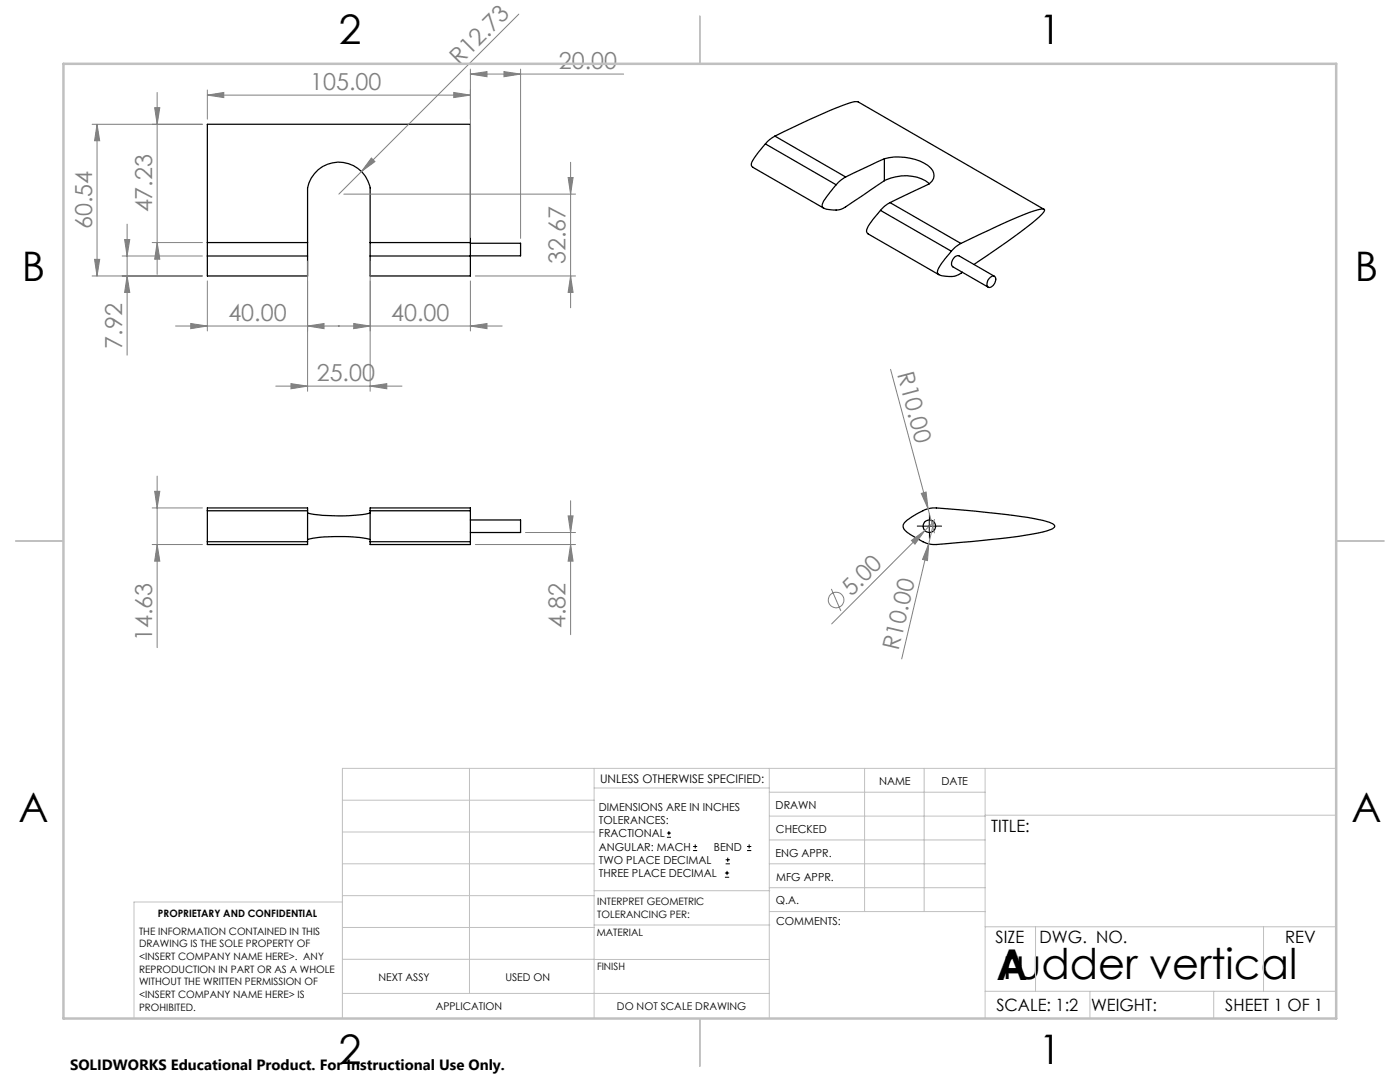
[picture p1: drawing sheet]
<svg xmlns="http://www.w3.org/2000/svg" width="279mm" height="216mm" viewBox="0 0 279 216" stroke-linecap="round" stroke-linejoin="round" font-family="sans-serif">
<g fill="none" stroke="#000" stroke-width=".25">
<path d="M150.3 33.4l14.1 8.2M152.8 28.7l-1.3 1.5a7.4 7.4 0 0 0-1.6 2.6l.4 .6M152.8 28.7l14.1 8.2M154.7 27.2l9.7-4.6a20.7 20.7 0 0 1 6.7-2.3l37.3 21.5M154.7 27.2l-1 .6-.9 .9M154.7 27.2l14.1 8.1M168.8 35.3l-1 .6-.9 1M176.5 36.1l-7.7 5.2a4.7 4.7 0 0 1-4.6 .1l-.1-.2a3.6 3.6 0 0 1 1.2-2.4l1.6-1.9M176.5 36.1a8.6 8.6 0 0 1 8.8 .4l.2 .2M176.5 31.7a10.6 10.6 0 0 1 9.2 1.8 1.97 1.97 0 0 1-.4 3.3l-7.7 3.6M176.5 31.7l-7.7 3.6M176.5 31.7v4.4"/>
<path d="M41.4 48.4v2.7M41.4 48.4v-23.6h52.5v23.6M41.4 51.1v4h20v-4M41.4 48.4h20M41.4 51.1h20M61.4 48.4v2.7M61.4 48.4v-9a6.3 6.3 0 0 1 6.2-7.1 6.3 6.3 0 0 1 6.3 7.1v9M73.9 48.4v2.7M73.9 51.1v4h20v-4M73.9 48.4h20M73.9 51.1h20M93.9 48.4v2.7"/>
<path d="M93.9 48.5h10v2.5h-10M175.7 42l-1.3 1.5a6.7 6.7 0 0 0-1.5 2.6l.3 .6 14.2 8.1M175.7 42l14.2 8.1M177.6 40.4l-1 .7-.9 .9M177.6 40.4l14.2 8.2M189.9 50.1l-1.3 1.5a7.2 7.2 0 0 0-1.5 2.7 1.47 1.47 0 0 0 1.5 .8 4 4 0 0 0 3.5-.8M191.8 48.6l-1 .6-.9 .9M191.8 48.6l7-3.3a42.1 42.1 0 0 1 9.2-3.6l.4 .1a1.11 1.11 0 0 1-.7 1.2l-4.4 3.5-8.9 6.3M197.7 55.3a.64 .64 0 0 1 .9-.1 .64 .64 0 0 1 0 .9 1.31 1.31 0 0 1-1.4 1.2 1.45 1.45 0 0 1 .5-2zM198.5 55.1l-7.1-4.1a1.46 1.46 0 0 0-1.3 2.2l7.1 4.1M41.4 101.9v6.2M41.4 108.1v.6h20v-.6"/>
<path d="M41.4 101.9v-.5h20v.5M41.4 108.1h20M41.4 101.9h20M61.4 101.9v6.2M61.4 107.7a32.2 32.2 0 0 1 12.5 0M61.4 102.3a32.8 32.8 0 0 0 12.5 0M73.9 101.9v6.2M73.9 108.1v.6h20v-.6M73.9 101.9v-.5h20v.5M73.9 108.1h20M73.9 101.9h20M93.9 101.9v6.2"/>
<path d="M93.9 103.8h10v2.5h-10M180.7 104.1a12.1 12.1 0 0 1 5.5-2.7l6 .4a110.5 110.5 0 0 1 16.7 2.3l1.2 .4a.49 .49 0 0 1 .4 .5 .49 .49 0 0 1-.4 .5 23.7 23.7 0 0 1-6.9 1.5l-9.2 1.1-7.1 .6a6.1 6.1 0 0 1-4-1.3 6.6 6.6 0 0 1-2.6-2.1 1.07 1.07 0 0 1 .4-1.2z"/>
<circle cx="185.5" cy="105" r="1.25"/>
</g>
<g fill="none" stroke="#808080" stroke-width=".2">
<path d="M31.4 18.5v36.3M41.4 19l3.3-.5v1zM41.4 18v5.8M41.4 19h52.5M90.6 18.5l3.3 .5-3.3 .5zM93.9 14.8l3.3-.5v1zM93.9 13.8v33.6M93.9 14.8h30.6M100.6 14.3l3.3 .5-3.3 .5zM103.5 2.8l-35.9 35.9M103.9 13.8v33.8M18.4 24.8h22"/>
<path d="M19.4 24.8l.5 3.3h-1zM19.4 24.8v30.3M30.9 21.5h1l-.5 3.3zM68.6 38.7h46.3M74.1 31.5l.7 .7-2.7 2zM113.4 35.4h1l-.5 3.3zM113.9 32.4v29M18.4 55.1h22M18.9 51.8h1l-.5 3.3zM24.4 51.1h16M24.9 47.8h1l-.5 3.3zM25.4 55.1l.5 3.2h-1z"/>
<path d="M25.4 44.7v26.2M30.4 48.4h10M31.4 48.4l.5 3.3h-1zM41.4 56.1v9.9M61.4 52.1v26M73.9 52.1v26M93.9 56.1v9.9M94.9 55.1h20M113.9 55.1l.5 3.2h-1zM35 65.1h65.2M38.1 64.6l3.3 .5-3.3 .5zM55 77h25.2"/>
<path d="M58.1 76.6l3.3 .4-3.3 .6zM61.4 65.1l3.3-.5v1zM70.6 64.6l3.3 .5-3.3 .5zM73.9 77l3.3-.4v1zM93.9 65.1l3.3-.5v1zM177.7 73.7l7.5 27.8M30.9 98h1l-.5 3.4zM31.4 95v34.2M113.9 99.9v26.7M183.9 98.5l.9-.3 .4 3.3zM30.4 101.4h10M30.4 108.7h10"/>
<path d="M31.4 108.7l.5 3.3h-1zM94.9 108.7h20M104.9 106.3h10M113.4 102.9h1l-.5 3.4zM113.9 108.7l.5 3.3h-1zM165.9 117.5l1.9 4.4M181.9 107.8l2.7-1.9-2 2.7zM184.6 105.9l-18.6 18.6M185.2 101.5l1.3 4.8M185.3 108.5l-.2 3.4-1-.3zM186.4 104.1l-1.8 1.8M186.5 103.6l-6.5 27.9"/>
<circle cx="166.9" cy="119.7" r="1.56"/>
</g>
<g fill="none" stroke="#000" stroke-width=".2">
<path d="M184.2 105h2.5M185.5 103.8v2.5M133.1 167.1h.8M133.1 166.2h.8M133.5 165.8v.9M138.3 169.7h.8M138.3 168.9h.8M138.7 168.5v.8M144.7 175h.8M144.7 174.2h.8M144.8 172.4h.9M144.8 171.6h.9"/>
<path d="M145.1 173.8v.8M145.2 171.1v.9M149.1 169.7h.8M149.1 168.9h.8M149.5 168.5v.8"/>
</g>
<path d="M184.2 105h-1.2M185.5 103.7v-1.2M185.5 106.2v1.3M186.7 105h1.3" fill="none" stroke="#000" stroke-width=".2" stroke-dasharray="15.2 1.3 1.3 1.3" stroke-linecap="butt"/>
<g fill="none" stroke="#c0c0c0" stroke-width=".2">
<path d="M68.3 159.7h50.3M93.7 153.3v44.9M118.6 153.3v49.9M118.6 157.2h34.9M153.5 153.3v49.9M153.5 158.1h43.1M172.5 153.3v28.6M184.4 153.3v28.6M196.6 153.3v49.9M266.7 153.3h-198.4v49.9M68.3 178.7h50.3M68.3 172.4h50.3"/>
<path d="M68.3 166h50.3M68.3 180h-41.6v23.2M118.6 177.7h35M153.5 167.6h43.1M153.5 162.8h43.1M153.5 172.4h43.1M153.5 177.1h43.1M196.6 162.7h70.1M68.3 198.2h85.2M68.3 191.4l85.2 .1M68.3 185.1h50.3M118.6 184.6h35"/>
<path d="M153.6 181.9h43M196.6 197.8h70.1M196.6 184.9h70.1M206.7 184.9v12.9M217.5 197.8v5.4M242.2 197.8v5.4M252.2 184.9v12.9"/>
</g>
<path d="M139.7 3.2v9.5M3.1 107.9h9.6M266.7 107.9h9.5M139.7 203.2v9.6" fill="none" stroke="#c0c0c0" stroke-width=".25"/>
<path d="M12.7 12.7h254v190.5h-254z" fill="none" stroke="#c0c0c0" stroke-width=".5"/>
<g fill="#808080">
<path d="M183.9 98.5l.9-.3 .4 3.3z"/>
<path d="M74.1 31.5l.7 .7-2.7 2z"/>
<path d="M181.9 107.8l2.7-1.9-2 2.7z"/>
<path d="M185.3 108.5l-.2 3.4-1-.3z"/>
<path d="M90.6 18.5l3.3 .5-3.3 .5zM41.4 19l3.3-.5v1zM100.6 14.3l3.3 .5-3.3 .5zM93.9 14.8l3.3-.5v1z"/>
<path d="M38.1 64.6l3.3 .5-3.3 .5zM61.4 65.1l3.3-.5v1zM70.6 64.6l3.3 .5-3.3 .5zM93.9 65.1l3.3-.5v1z"/>
<path d="M25.4 55.1l.5 3.2h-1zM24.9 47.8h1l-.5 3.3zM18.9 51.8h1l-.5 3.3zM19.4 24.8l.5 3.3h-1z"/>
<path d="M30.9 21.5h1l-.5 3.3zM31.4 48.4l.5 3.3h-1zM113.4 35.4h1l-.5 3.3zM113.9 55.1l.5 3.2h-1zM30.9 98h1l-.5 3.4zM31.4 108.7l.5 3.3h-1zM113.4 102.9h1l-.5 3.4zM113.9 108.7l.5 3.3h-1z"/>
<path d="M58.1 76.6l3.3 .4-3.3 .6zM73.9 77l3.3-.4v1z"/>
</g>
<g font-size="8.5">
<text x="198.9" y="195.5">A</text>
<text x="200.3" y="195.4">rudder vertical</text>
</g>
<g font-size="8.1">
<text x="67.6" y="8.9">2</text>
<text x="207.3" y="8.9">1</text>
<text x="4.4" y="56.2">B</text>
<text x="270.4" y="56.2">B</text>
<text x="3.7" y="164.1">A</text>
<text x="269.7" y="164.1">A</text>
<text x="67.6" y="212.4">2</text>
<text x="207.3" y="212.4">1</text>
</g>
<g font-size="4.7" fill="#808080">
<text x="61.9" y="17.9">105.00</text>
<text x="91.7" y="13.2" transform="rotate(-45 91.7 13.2)">R12.73</text>
<text x="111.5" y="13.8">20.00</text>
<text x="18.4" y="45.7" transform="rotate(-90 18.4 45.7)">60.54</text>
<text x="30.4" y="42.4" transform="rotate(-90 30.4 42.4)">47.23</text>
<text x="112.9" y="52.7" transform="rotate(-90 112.9 52.7)">32.67</text>
<text x="45.6" y="64">40.00</text>
<text x="78.1" y="64">40.00</text>
<text x="24.4" y="69.6" transform="rotate(-90 24.4 69.6)">7.92</text>
<text x="63.2" y="76">25.00</text>
<text x="179.1" y="74.7" transform="rotate(75 179.1 74.7)">R10.00</text>
<text x="169.9" y="119.1" transform="rotate(-45 169.9 119.1)">5.00</text>
<text x="112.9" y="125.3" transform="rotate(-90 112.9 125.3)">4.82</text>
<text x="30.4" y="127.9" transform="rotate(-90 30.4 127.9)">14.63</text>
<text x="179.3" y="130" transform="rotate(-77 179.3 130)">R10.00</text>
</g>
<g font-size="3.4">
<text x="197.8" y="166">TITLE:</text>
<text x="198.7" y="188.1">SIZE</text>
<text x="207.5" y="188.1">DWG. NO.</text>
<text x="256.5" y="188.2">REV</text>
<text x="198.8" y="201.7">SCALE: 1:2</text>
<text x="217.7" y="201.8">WEIGHT:</text>
<text x="244.5" y="201.7">SHEET 1 OF 1</text>
</g>
<text font-size="3" x="14" y="213.5">SOLIDWORKS Educational Product. For Instructional Use Only.</text>
<text font-size="2.4" x="119.8" y="156.2">UNLESS OTHERWISE SPECIFIED:</text>
<g font-size="2.2">
<text x="119.5" y="161.8">DIMENSIONS ARE IN INCHES</text>
<text x="154.8" y="161.4">DRAWN</text>
<text x="175.4" y="156.6">NAME</text>
<text x="187.9" y="156.7">DATE</text>
<text x="119.5" y="164.4">TOLERANCES:</text>
<text x="119.5" y="167.1">FRACTIONAL</text>
<text x="154.9" y="166.3">CHECKED</text>
<text x="119.5" y="169.7">ANGULAR: MACH</text>
<text x="119.5" y="172.4">TWO PLACE DECIMAL</text>
<text x="142.5" y="169.7">BEND</text>
<text x="154.8" y="170.9">ENG APPR.</text>
<text x="119.5" y="175">THREE PLACE DECIMAL</text>
<text x="154.9" y="175.7">MFG APPR.</text>
<text x="154.9" y="180.4">Q.A.</text>
<text x="154.9" y="184.6">COMMENTS:</text>
</g>
<g font-size="2.1">
<text x="75.5" y="195.7">NEXT ASSY</text>
<text x="100.9" y="195.7">USED ON</text>
<text x="86.9" y="201.5">APPLICATION</text>
<text x="123.1" y="201.6">DO NOT SCALE DRAWING</text>
</g>
<g font-size="2">
<text x="31.5" y="182.9">PROPRIETARY AND CONFIDENTIAL</text>
<text x="119.2" y="180.6">INTERPRET GEOMETRIC</text>
<text x="119.2" y="183.1">TOLERANCING PER:</text>
<text x="27.8" y="186.5">THE INFORMATION CONTAINED IN THIS</text>
<text x="27.8" y="189">DRAWING IS THE SOLE PROPERTY OF</text>
<text x="27.8" y="191.6">&lt;INSERT COMPANY NAME HERE&gt;. ANY</text>
<text x="119.1" y="186.7">MATERIAL</text>
<text x="27.8" y="194.1">REPRODUCTION IN PART OR AS A WHOLE</text>
<text x="27.8" y="196.6">WITHOUT THE WRITTEN PERMISSION OF</text>
<text x="119.1" y="193.5">FINISH</text>
<text x="27.8" y="199.1">&lt;INSERT COMPANY NAME HERE&gt; IS</text>
<text x="27.8" y="201.7">PROHIBITED.</text>
</g>
</svg>
